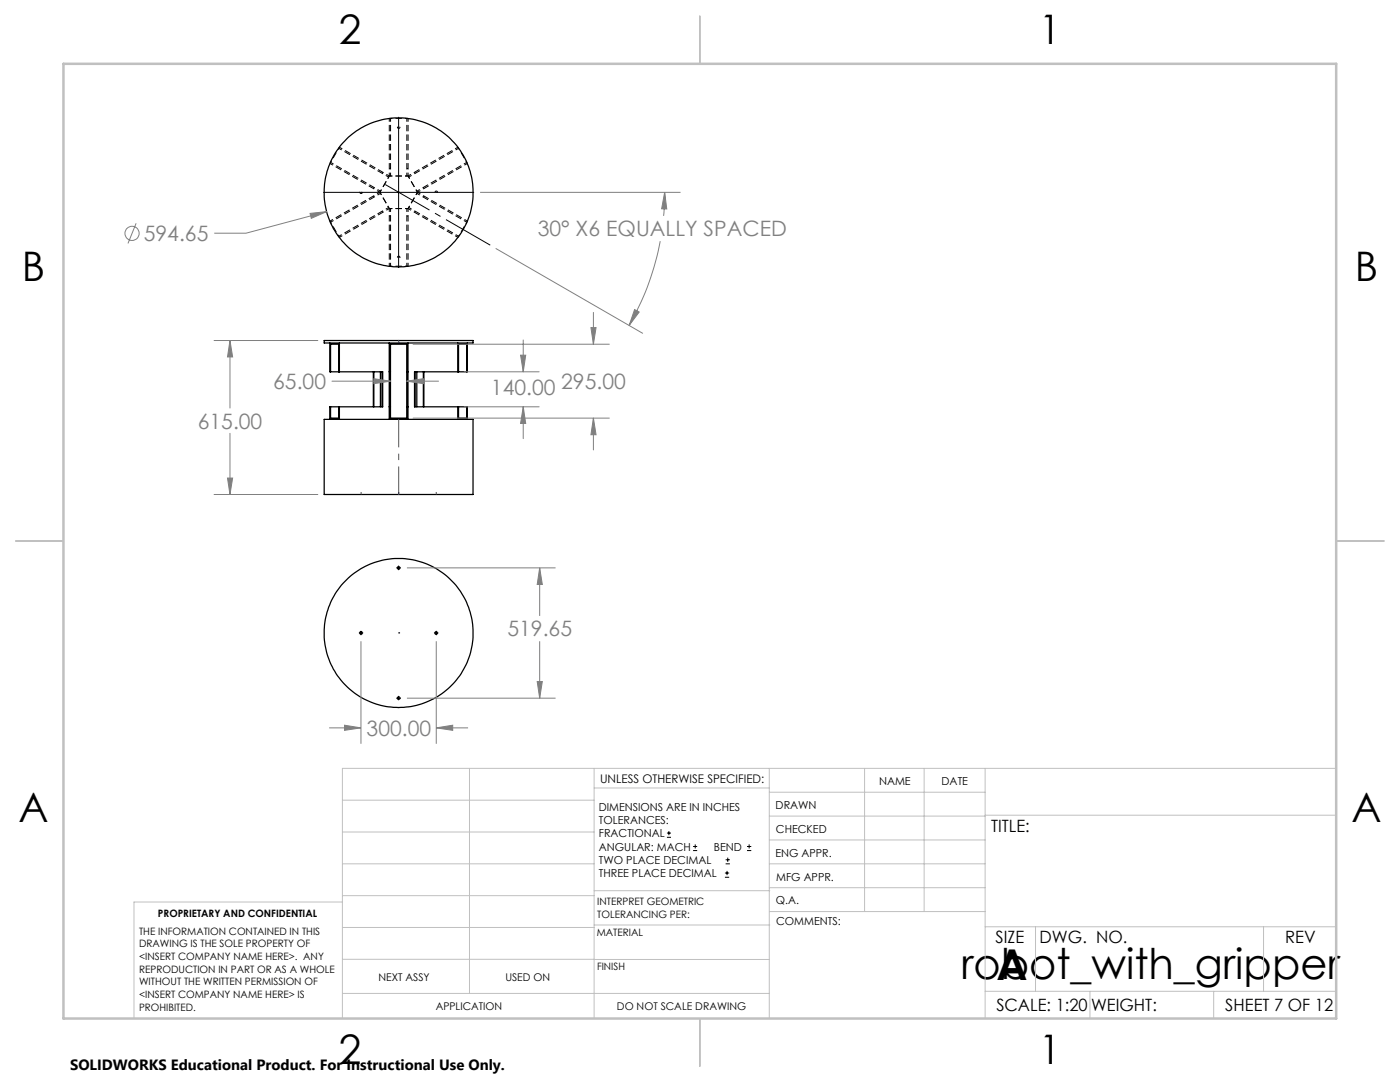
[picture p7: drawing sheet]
<svg xmlns="http://www.w3.org/2000/svg" width="279mm" height="216mm" viewBox="0 0 279 216" stroke-linecap="round" stroke-linejoin="round" font-family="sans-serif">
<g fill="none" stroke="#000" stroke-width=".25">
<path d="M64.7 67.9h29.7v.5h-29.7zM65.8 68.4v5.8h10.6v7h-10.6v2.5M66 74.2v-5.5h1.6v5.5M67.7 68.4v5.8M74.5 74.2v7M74.6 74.2v7M75.9 74.2v7M76.2 74.2v7M77.7 74.2h.2M77.7 68.4v15.3M77.9 68.7h3.3v14.7h-3.3zM81.2 74.2h.2"/>
<path d="M81.4 68.4v15.3M82.8 74.2v7M83.2 74.2v7M84.5 74.2v7M84.6 74.2v7M91.4 68.4v5.8M91.5 74.2v-5.5h1.6v5.5M93.3 68.4v5.8h-10.6v7h10.6v2.5M64.7 83.7h29.7v15h-29.7zM66 81.2v2.2h1.6v-2.2M67.7 81.2v2.5M77.7 81.2h.2"/>
<path d="M81.2 81.2h.2M91.4 81.2v2.5M91.5 81.2v2.2h1.6v-2.2"/>
<circle cx="79.6" cy="38.4" r="14.9"/>
<circle cx="79.6" cy="113.3" r=".25"/>
<circle cx="72" cy="126.3" r=".25"/>
<circle cx="79.6" cy="126.3" r="14.9"/>
<circle cx="79.6" cy="139.3" r=".26"/>
<circle cx="87" cy="126.3" r=".24"/>
</g>
<path d="M65.9 32.6l1.8-3.2M75.8 38.4l1.9-3.3M77.7 35.1h3.7M77.7 23.6h3.7M81.4 35.1l1.9 3.3M83.3 38.4l-1.9 3.2M91.4 29.4l1.9 3.2M67.7 47.4l-1.8-3.3M77.7 41.6l-1.9-3.2M81.4 41.6h-3.7M81.4 53.1h-3.7M93.3 44.1l-1.9 3.3" fill="none" stroke="#000" stroke-width=".2" stroke-dasharray="1.3 .6" stroke-dashoffset=".7" stroke-linecap="butt"/>
<path d="M72.1 38.6a.25 .25 0 0 1-.3-.3 .25 .25 0 0 1 .5-.1 .25 .25 0 0 1-.2 .4M79.6 25.6a.25 .25 0 0 1-.3-.3 .25 .25 0 0 1 .5-.1 .25 .25 0 0 1-.2 .4M87.1 38.1a.25 .25 0 0 1 .2 .4 .25 .25 0 0 1-.4 0 .25 .25 0 0 1 .1-.4h.1M79.6 51.1a.25 .25 0 0 1 .2 .4 .25 .25 0 0 1-.4 0 .25 .25 0 0 1 .1-.4h.1" fill="none" stroke="#000" stroke-width=".2" stroke-dasharray="1.3 .6" stroke-dashoffset=".8" stroke-linecap="butt"/>
<g fill="none" stroke="#000" stroke-width=".2" stroke-dasharray="1.3 .6" stroke-dashoffset=".6" stroke-linecap="butt">
<path d="M65.9 32.6l9.9 5.8M66 32.4l9.9 5.8M67.6 29.6l10 5.7M67.7 29.4l10 5.7M77.7 23.6v11.5M77.9 23.6v11.5M81.2 23.6v11.5M81.4 23.6v11.5M91.4 29.4l-10 5.7M91.5 29.6l-9.9 5.7M93.2 32.4l-10 5.8M93.3 32.6l-10 5.8"/>
<path d="M65.9 44.1l9.9-5.7M66 44.3l9.9-5.7M67.6 47.1l10-5.7M67.7 47.4l10-5.8M77.7 53.1v-11.5M77.9 53.1v-11.5M81.2 53.1v-11.5M81.4 53.1v-11.5M91.4 47.4l-10-5.8M91.5 47.1l-9.9-5.7M93.2 44.3l-10-5.7M93.3 44.1l-10-5.7"/>
</g>
<path d="M74.5 39.1l.1 .2M74.6 37.4l-.1 .2M76.4 34.4l-.1 .2M77.9 33.6h-.2M81.4 33.6h-.2M82.9 34.6l-.2-.2M84.5 39.3l.1-.2M84.6 37.6l-.1-.2M76.3 42.1l.1 .3M77.7 43.1h.2M81.2 43.1h.2M82.7 42.4l.2-.3" fill="none" stroke="#000" stroke-width=".2" stroke-dasharray="1.3 .6" stroke-linecap="butt"/>
<g fill="none" stroke="#808080" stroke-width=".2">
<path d="M95.8 38.4h40M132.6 38.4l.5 3.3h-1.1zM132.6 38.4l-.2 4.7M27.2 44.6l-1.7 4M61.9 42.6l3.3-.4-3.1 1.4zM65.2 42.2l-16.1 4.3h-6.3M98.9 49.6l29.4 16.9M131.8 48.1a54 54 0 0 1-6.2 16.8M42.7 67.9h20.7M45.9 67.9l.5 3.3h-1zM45.9 67.9v13.5M66.3 76.1h11.6"/>
<path d="M74.6 75.6l3.3 .5-3.3 .5zM81.2 76.1l3.3-.5v1zM81.2 76.1h6.3M82.4 68.7h39.2M92.6 74.2h15M103.9 70.9h1l-.5 3.3zM104.4 67.8v6.4M117.9 65.4h1.1l-.6 3.3zM118.4 62.3v6.4M126.6 61.8l1 .5-2 2.6zM42.7 98.7h20.7M45.4 95.4h1l-.5 3.3z"/>
<path d="M45.9 86.5v12.2M82.4 83.4h39.2M92.6 81.2h15M104.4 81.2l.5 3.3h-1zM104.4 81.2v6.3M118.4 83.4l.6 3.3h-1.1zM118.4 83.4v6.4M81.2 113.3h29.7M107.7 113.3l.5 3.3h-1zM107.7 113.3v9.6M72 128v20.4M81.2 139.3h29.7"/>
<path d="M87.1 128v20.4M107.2 136h1l-.5 3.3zM107.7 128v11.3M65.7 145.2h6.3M68.8 144.7l3.2 .5-3.2 .5zM87.1 145.2l3.2-.5v1zM87.1 145.2h6.3"/>
<circle cx="26.4" cy="46.6" r="1.41"/>
</g>
<g fill="none" stroke="#000" stroke-width=".2">
<path d="M64.6 38.4h14.7M79.4 38.4h.3M79.6 23.4v14.7M79.6 38.2v.3M79.6 38.6v14.8M79.8 38.4h14.7M79.2 113.3h.1M79.4 113.3h.3M79.6 112.9v.2M79.6 113.2v.3M79.6 113.6v.1M79.8 113.3h.1"/>
<path d="M71.7 126.3h.1M71.9 126.3h.3M72 125.9v.1M72 126.2v.2M72 126.6v.1M72.3 126.3h.1M79.2 139.3h.1M79.4 139.3h.3M79.6 138.9v.1M79.6 139.2v.2M79.6 139.6v.1M79.8 139.3h.1"/>
<path d="M86.7 126.3h.1M86.9 126.3h.3M87.1 125.9v.1M87.1 126.2v.2M87.1 126.6v.1M87.3 126.3h.1M133.1 167.1h.8M133.1 166.2h.8M133.5 165.8v.9M138.3 169.7h.8M138.3 168.9h.8M138.7 168.5v.8"/>
<path d="M144.7 175h.8M144.7 174.2h.8M144.8 172.4h.9M144.8 171.6h.9M145.1 173.8v.8M145.2 171.1v.9M149.1 169.7h.8M149.1 168.9h.8M149.5 168.5v.8"/>
</g>
<path d="M97.8 48.9l-20.9-12.1" fill="none" stroke="#000" stroke-width=".2" stroke-dasharray="15.2 1.3 1.3 1.3" stroke-dashoffset="5" stroke-linecap="butt"/>
<path d="M79.6 67.9v.5M72.1 98.2v.5M79.6 98.2v.5M87.1 98.2v.5" fill="none" stroke="#00f" stroke-width=".2" stroke-dasharray="6.3 1.3 1.3 1.3" stroke-linecap="butt"/>
<path d="M79.6 98.7v-15" fill="none" stroke="#00f" stroke-width=".2" stroke-dasharray="6.3 1.3 1.3 1.3" stroke-dashoffset=".8" stroke-linecap="butt"/>
<path d="M72.1 38.4h.1M79.6 38.4h.1M79.6 25.4h.1M87.1 38.4h.1M79.6 51.4h.1M79.6 113.3h.1M72.1 126.3h.1M79.6 126.3h.1M79.6 139.3h.1M87.1 126.3h.1" fill="none" stroke="#00f" stroke-width=".2" stroke-dasharray="6.3 1.3 1.3 1.3"/>
<g fill="none" stroke="#c0c0c0" stroke-width=".2">
<path d="M68.3 159.7h50.3M93.7 153.3v44.9M118.6 153.3v49.9M118.6 157.2h34.9M153.5 153.3v49.9M153.5 158.1h43.1M172.5 153.3v28.6M184.4 153.3v28.6M196.6 153.3v49.9M266.7 153.3h-198.4v49.9M68.3 178.7h50.3M68.3 172.4h50.3"/>
<path d="M68.3 166h50.3M68.3 180h-41.6v23.2M118.6 177.7h35M153.5 167.6h43.1M153.5 162.8h43.1M153.5 172.4h43.1M153.5 177.1h43.1M196.6 162.7h70.1M68.3 198.2h85.2M68.3 191.4l85.2 .1M68.3 185.1h50.3M118.6 184.6h35"/>
<path d="M153.6 181.9h43M196.6 197.8h70.1M196.6 184.9h70.1M206.7 184.9v12.9M217.5 197.8v5.4M242.2 197.8v5.4M252.2 184.9v12.9"/>
</g>
<path d="M139.7 3.2v9.5M3.1 107.9h9.6M266.7 107.9h9.5M139.7 203.2v9.6" fill="none" stroke="#c0c0c0" stroke-width=".25"/>
<path d="M12.7 12.7h254v190.5h-254z" fill="none" stroke="#c0c0c0" stroke-width=".5"/>
<g fill="#808080">
<path d="M117.9 65.4h1.1l-.6 3.3zM118.4 83.4l.6 3.3h-1.1zM74.6 75.6l3.3 .5-3.3 .5zM81.2 76.1l3.3-.5v1zM103.9 70.9h1l-.5 3.3zM104.4 81.2l.5 3.3h-1zM45.9 67.9l.5 3.3h-1zM45.4 95.4h1l-.5 3.3z"/>
<path d="M126.6 61.8l1 .5-2 2.6zM132.6 38.4l.5 3.3h-1.1zM61.9 42.6l.2 1 3.1-1.4zM87.1 145.2l3.2-.5v1zM68.8 144.7l3.2 .5-3.2 .5zM107.7 113.3l.5 3.3h-1zM107.2 136h1l-.5 3.3z"/>
</g>
<g font-size="8.5">
<text x="191.8" y="195.4">robot_with_gripper</text>
<text x="198.9" y="195.5">A</text>
</g>
<g font-size="8.1">
<text x="67.6" y="8.9">2</text>
<text x="207.3" y="8.9">1</text>
<text x="4.4" y="56.2">B</text>
<text x="270.4" y="56.2">B</text>
<text x="3.7" y="164.1">A</text>
<text x="269.7" y="164.1">A</text>
<text x="67.6" y="212.4">2</text>
<text x="207.3" y="212.4">1</text>
</g>
<g font-size="4.2" fill="#808080">
<text x="107.3" y="47.2">30° X6 EQUALLY SPACED</text>
<text x="28.7" y="48.1">594.65</text>
<text x="54.5" y="77.6">65.00</text>
<text x="112" y="77.6">295.00</text>
<text x="98" y="78.9">140.00</text>
<text x="39.5" y="85.5">615.00</text>
<text x="101.3" y="127">519.65</text>
<text x="73.2" y="146.8">300.00</text>
</g>
<g font-size="3.4">
<text x="197.8" y="166">TITLE:</text>
<text x="198.7" y="188.1">SIZE</text>
<text x="207.5" y="188.1">DWG. NO.</text>
<text x="256.5" y="188.2">REV</text>
<text x="198.8" y="201.7">SCALE: 1:20</text>
<text x="217.7" y="201.8">WEIGHT:</text>
<text x="244.5" y="201.7">SHEET 7 OF 12</text>
</g>
<text font-size="3" x="14" y="213.5">SOLIDWORKS Educational Product. For Instructional Use Only.</text>
<text font-size="2.4" x="119.8" y="156.2">UNLESS OTHERWISE SPECIFIED:</text>
<g font-size="2.2">
<text x="119.5" y="161.8">DIMENSIONS ARE IN INCHES</text>
<text x="154.8" y="161.4">DRAWN</text>
<text x="175.4" y="156.6">NAME</text>
<text x="187.9" y="156.7">DATE</text>
<text x="119.5" y="164.4">TOLERANCES:</text>
<text x="119.5" y="167.1">FRACTIONAL</text>
<text x="154.9" y="166.3">CHECKED</text>
<text x="119.5" y="169.7">ANGULAR: MACH</text>
<text x="119.5" y="172.4">TWO PLACE DECIMAL</text>
<text x="142.5" y="169.7">BEND</text>
<text x="154.8" y="170.9">ENG APPR.</text>
<text x="119.5" y="175">THREE PLACE DECIMAL</text>
<text x="154.9" y="175.7">MFG APPR.</text>
<text x="154.9" y="180.4">Q.A.</text>
<text x="154.9" y="184.6">COMMENTS:</text>
</g>
<g font-size="2.1">
<text x="75.5" y="195.7">NEXT ASSY</text>
<text x="100.9" y="195.7">USED ON</text>
<text x="86.9" y="201.5">APPLICATION</text>
<text x="123.1" y="201.6">DO NOT SCALE DRAWING</text>
</g>
<g font-size="2">
<text x="31.5" y="182.9">PROPRIETARY AND CONFIDENTIAL</text>
<text x="119.2" y="180.6">INTERPRET GEOMETRIC</text>
<text x="119.2" y="183.1">TOLERANCING PER:</text>
<text x="27.8" y="186.5">THE INFORMATION CONTAINED IN THIS</text>
<text x="27.8" y="189">DRAWING IS THE SOLE PROPERTY OF</text>
<text x="27.8" y="191.6">&lt;INSERT COMPANY NAME HERE&gt;. ANY</text>
<text x="119.1" y="186.7">MATERIAL</text>
<text x="27.8" y="194.1">REPRODUCTION IN PART OR AS A WHOLE</text>
<text x="27.8" y="196.6">WITHOUT THE WRITTEN PERMISSION OF</text>
<text x="119.1" y="193.5">FINISH</text>
<text x="27.8" y="199.1">&lt;INSERT COMPANY NAME HERE&gt; IS</text>
<text x="27.8" y="201.7">PROHIBITED.</text>
</g>
</svg>
